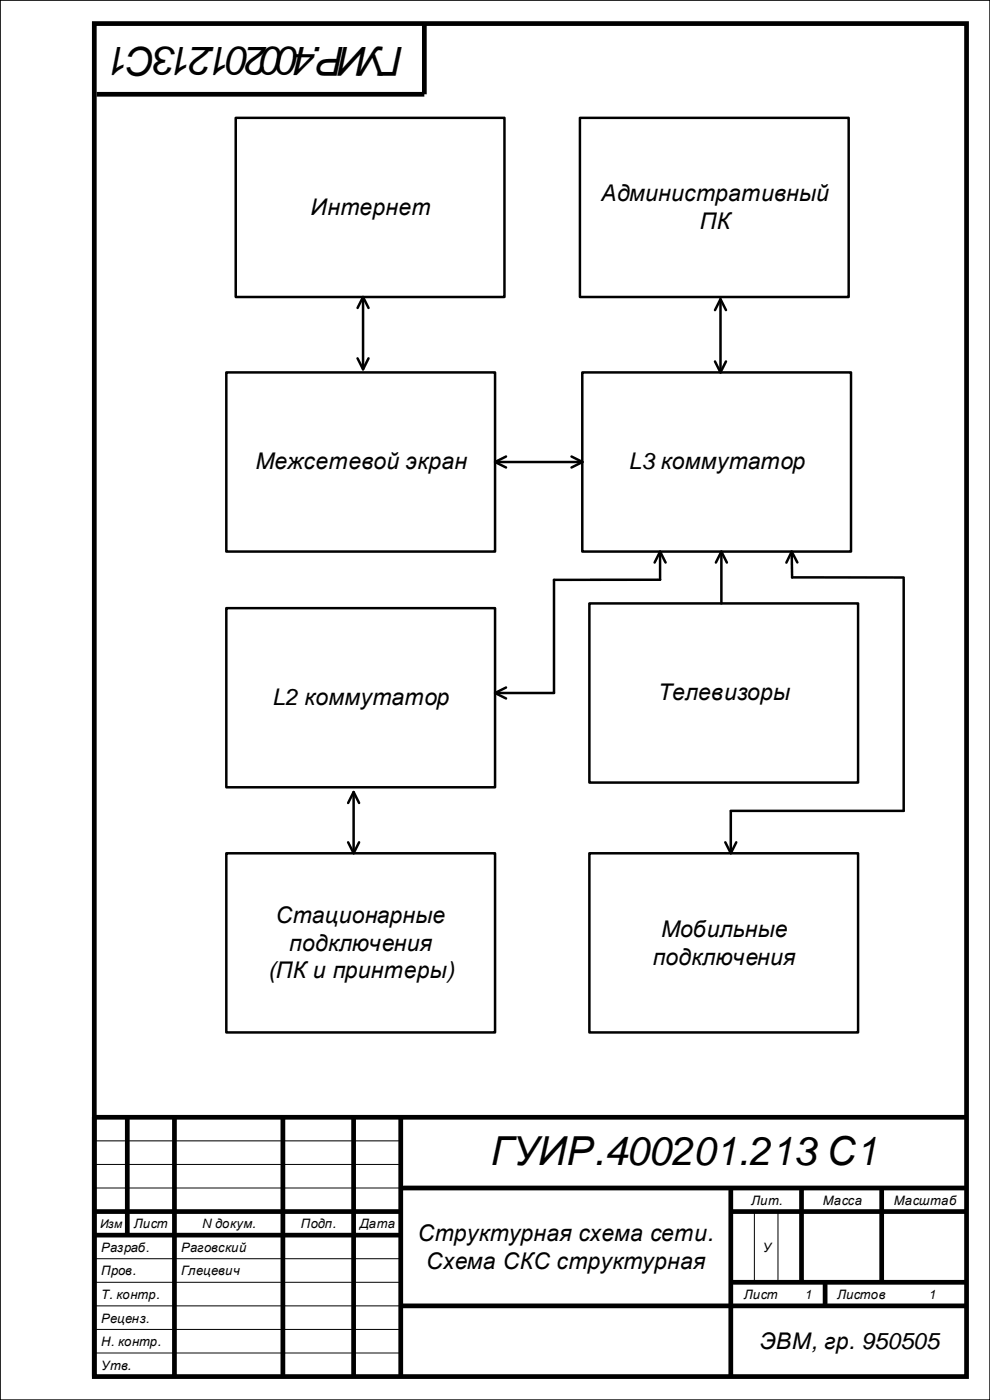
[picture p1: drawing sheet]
<svg xmlns="http://www.w3.org/2000/svg" width="210mm" height="297mm" viewBox="0 0 210 297" stroke-linecap="round" stroke-linejoin="round" font-family="sans-serif">
<g fill="none" stroke="#000" stroke-width="1" stroke-linecap="butt">
<path d="M20 5h185v287h-185zM90 5v15h-69.5M27 237v25M37 237v55M60 237v55M75 237v55M85 237v55M205 237h-185v55M20 257h65M85 252h120M155 252v40M155 257h50"/>
<path d="M170 252v20M187 252v20M20 262h65M85 277h120M155 272h50M175 272v5"/>
</g>
<path d="M20 242h65M20 247h65M20 252h65M160 257v15M165 257v15M20 272h65M20 277h65M20 267h65M20 282h65M20 287h65" fill="none" stroke="#000" stroke-width=".21"/>
<path d="M0 0h210v297h-210z" fill="none" stroke="#000" stroke-width=".35"/>
<g fill="none" stroke="#000" stroke-width=".53">
<path d="M50 25h57v38h-57zM123 25h57v38h-57zM48 79h57v38h-57zM75.8 65.3l1.2-2.3 1.2 2.3M75.8 76l1.2 2.3 1.2-2.3M77 63v15.3M123.5 79h57v38h-57zM151.6 65.8l1.2-2.3 1.2 2.3M151.6 76.7l1.2 2.3 1.2-2.3M152.8 63.5v15.5M105 98h18.5M107.3 96.8l-2.3 1.2 2.3 1.2"/>
<path d="M121.2 96.8l2.3 1.2-2.3 1.2M138.8 119.3l1.2-2.3 1.2 2.3M140 117v6h-22.5v24h-12.5M151.8 119.3l1.2-2.3 1.2 2.3M153 117v11M167.9 117l.1 5.5h23.7M169.1 119.3l-1.2-2.3-1.1 2.3M48 129h57v38h-57zM125 128h57v38h-57zM191.7 122.7v49.3h-36.7M107.3 145.8l-2.3 1.2 2.3 1.2M73.8 170.3l1.2-2.3 1.2 2.3"/>
<path d="M73.8 178.7l1.2 2.3 1.2-2.3M75 168v13M153.8 178.7l1.2 2.3 1.2-2.3M155 172v9M48 181h57v38h-57zM125 181h57v38h-57z"/>
</g>
<g font-size="8.5">
<text x="85.6" y="10" transform="rotate(-180 85.6 10)">ГУИР.400201.213С1</text>
<text x="104.1" y="247.2">ГУИР.400201.213 С1</text>
</g>
<g font-size="4.9">
<text x="65.8" y="45.5">Интернет</text>
<text x="127.5" y="42.5">Административный</text>
<text x="148.4" y="48.5">ПК</text>
<text x="54.2" y="99.6">Межсетевой экран</text>
<text x="133.3" y="99.6">L3 коммутатор</text>
<text x="57.7" y="149.6">L2 коммутатор</text>
<text x="139.6" y="148.6">Телевизоры</text>
<text x="58.5" y="195.7">Стационарные</text>
<text x="61.3" y="201.6">подключения</text>
<text x="140.2" y="198.7">Мобильные</text>
<text x="56.8" y="207.6">(ПК и принтеры)</text>
<text x="138.4" y="204.6">подключения</text>
<text x="88.7" y="263.2">Структурная схема сети.</text>
<text x="90.4" y="269.1">Схема СКС структурная</text>
<text x="161.2" y="286.2">ЭВМ, гр. 950505</text>
</g>
<g font-size="2.8">
<text x="159.3" y="255.5">Лит.</text>
<text x="174.5" y="255.5">Масса</text>
<text x="189.6" y="255.5">Масштаб</text>
<text x="28.4" y="260.5">Лист</text>
<text x="42.8" y="260.5">N докум.</text>
<text x="63.8" y="260.5">Подп.</text>
<text x="76.3" y="260.5">Дата</text>
<text x="21.4" y="265.5">Разраб.</text>
<text x="38.5" y="265.5">Раговский</text>
<text x="161.8" y="265.5">У</text>
<text x="21.4" y="270.5">Пров.</text>
<text x="21.4" y="275.5">Т. контр.</text>
<text x="38.5" y="270.5">Глецевич</text>
<text x="157.8" y="275.5">Лист</text>
<text x="170.6" y="275.5">1</text>
<text x="177.5" y="275.5">Листов</text>
<text x="196.9" y="275.5">1</text>
<text x="21.4" y="280.5">Реценз.</text>
<text x="21.4" y="285.5">Н. контр.</text>
<text x="21.4" y="290.6">Утв.</text>
</g>
<text font-size="2.5" x="21.2" y="260.4">Изм</text>
</svg>
